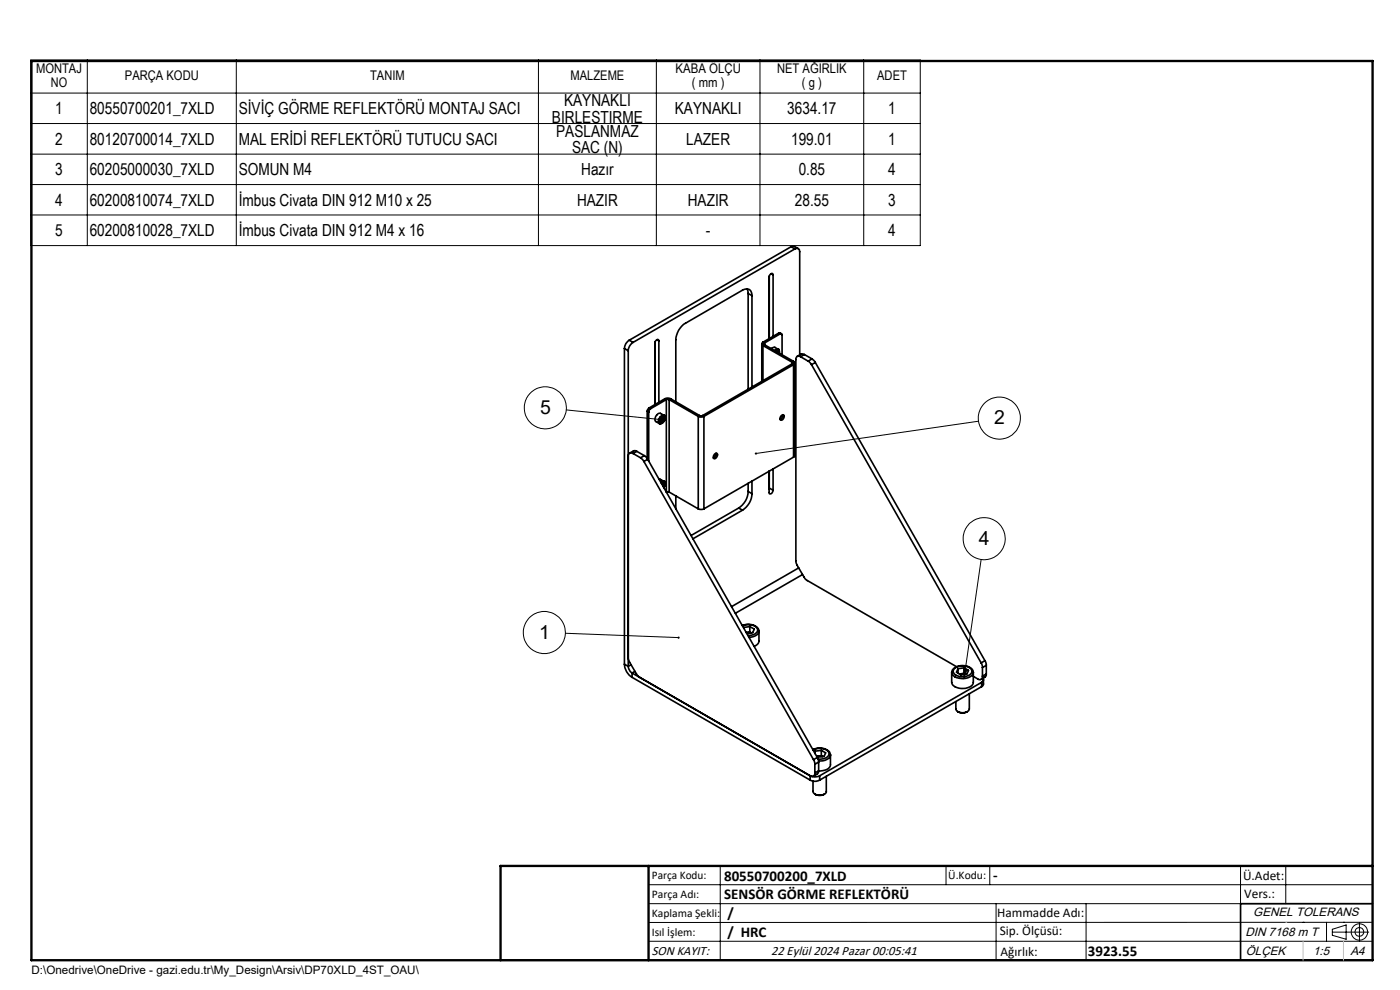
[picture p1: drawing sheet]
<svg xmlns="http://www.w3.org/2000/svg" width="297mm" height="210mm" viewBox="0 0 297 210" stroke-linecap="round" stroke-linejoin="round" font-family="sans-serif">
<g fill="none" stroke="#000" stroke-width=".35">
<path d="M163.2 58.6v13.2M163.6 58.1l.4 .2M164 58.3l-.1-.3-.3 .1-.3 .3-.1 .4v13.1M164 58.3v13.1M167.8 52.3l.6-.1 .9 .5M167.8 52.3l.8 .5M167.8 52.3l-34.3 19.9M168.6 52.8a.63 .63 0 0 1 .8-.1 .63 .63 0 0 1 .3 .7v21.9M168.6 52.8l-34.3 19.8M132.5 73.9l.8 .5M132.5 73.9v67M133.3 74.4v66.9"/>
<path d="M133.5 72.2a2.07 2.07 0 0 0-1 1.7M133.5 72.2l.8 .4M134.3 72.6a2.19 2.19 0 0 0-1 1.8M139 72.6v13.2M139.3 72.1l.5 .2M139.8 72.3l-.2-.3-.3 .1-.3 .3-.1 .4v13M139.8 72.3v13M158.5 61.3l.2 1M158.7 62.3l.8 .4M158.7 62.3v20.2M159.5 62.7a1.22 1.22 0 0 0-.6-1.3 1.22 1.22 0 0 0-1.4 .2l-12.1 7a4.4 4.4 0 0 0-2 3.5v13.1M159.5 62.7v19.4"/>
<path d="M161.6 72.9v8M161.9 72.6a.38 .38 0 0 0-.3 .3 .38 .38 0 0 0 .3 .4M161.9 73.3l6.1 3.5M161.9 72.6l.3 .2M161.9 73.3v7.4M162.2 72.8l-.2 .1 .2 .2M162.2 73.1l6.1 3.6M162.2 73.1l-.3 .2M162.2 72.8v.3M163.6 73.9l.7-.2 .8 .4M164.5 74.5a.45 .45 0 0 1 .6-.2 .45 .45 0 0 1 .2 .6M164.8 74.6l.2 .1"/>
<path d="M165.1 74.1l.2 .2v.6M165.1 74.1h.1M165.1 74.1h-.3l-.4 .3M165.2 70.7l.6 .1M165.2 70.7l-3.3 1.9M165.2 70.7l.3 .1M165.5 70.8a.26 .26 0 0 1 .3 0 .26 .26 0 0 1 .1 .3v4.2M165.5 70.8l-3.3 2M168 76.8v.4M168 77.2l-19 11M168 77.2l.3 .2M168.3 76.7a.38 .38 0 0 1 .3 .3 .38 .38 0 0 1-.3 .4"/>
<path d="M168.3 77.4l-19 10.9M168.3 77.4v19.6M168.3 76.7l-.3 .1M168.6 77v19.6l-.3 .4M169.8 75.7a.6 .6 0 0 0-.7-.1 .6 .6 0 0 0-.3 .7v42.9l.3 .7 1.6 2.8 .5 .4 31.7 18.3M169.8 75.7l1.6 .9M170.6 75.2l-.7-.1-.8 .5M170.6 75.2l-.8 .5M170.6 75.2l1.7 .9M171.4 76.6l.8 .8M172.2 77.4l35.9 63.2M172.3 76.1l.7 .8"/>
<path d="M172.3 76.1l-.9 .5M173 76.9l-.8 .5M173 76.9l36 63.3M134.3 96.2a.62 .62 0 0 0-.7-.1 .62 .62 0 0 0-.3 .7M134.3 96.2l1.6 .9M135.1 95.7l-.6-.1-.9 .5M135.1 95.7l-.8 .5M135.1 95.7l1.6 1M135.9 97.1l.7 .8M136.6 97.9l36 63.2M136.7 96.7l.7 .7M136.7 96.7l-.8 .4"/>
<path d="M137.3 87.2l.3 .2M137.3 87.2v10.1M137.4 97.4l-.8 .5M137.4 97.4l36 63.3M137.6 87.4v10.4M137.7 86.5l-.4 .7M137.7 86.5l.3 .2M138 86.7l-.3 .3-.1 .4M139.9 89.8h.1M140.1 89.3l.3 .2M140.2 89.1h.1M140.2 88.5a.49 .49 0 0 1 .4-.3 .49 .49 0 0 1 .5 .3 .97 .97 0 0 1-1.2 1.2v-.7z"/>
<path d="M140.3 88.8l-.1 .3M140.3 88.9l.4 .2M140.3 88.8v.1M140.3 88.9l-.1 .2M140.7 89.1l.1-.4-.3-.1-.3 .3-.1 .5 .3 .1M140.7 89.1l-.3 .4M140.9 88.1a1.11 1.11 0 0 1 0 1.2 1.11 1.11 0 0 1-1 .5M140.9 88.1h.1M140.9 88.1l-.8-.4a1.16 1.16 0 0 0-1 1.7l.8 .4M140.9 88.1a1.16 1.16 0 0 0-1 1.7M141 84.6l.5-.2 .8 .2M141 84.6l.4 .2"/>
<path d="M141 84.6l-3.3 1.9M141.4 84.8h.6M141.4 84.8l-3.4 1.9M141.4 84.8v19.5M142 84.8l6.1 3.5M142 84.8v19.6M142.3 84.6l6.1 3.6M142.3 84.6l-.3 .2M148.1 88.3l.5 .2 .7-.2M148.1 88.3v19.6M148.4 88.2h.6M148.4 88.2l-.3 .1"/>
<path d="M149 88.2l.3 .1M149.3 88.3v19.6M151.6 96.3l.3-.2a.66 .66 0 0 1 .2 .8 .66 .66 0 0 1-.7 .4l-.1-.5zM151.9 96.2l-.1 .5-.5 .4M163.2 99.9l.1 4.9 .5-.2 .2-.6M163.2 99.9v3.6M164 99.4v4.6M165.7 88.2l.4-.2a.6 .6 0 0 1 .1 .7 .6 .6 0 0 1-.7 .3v-.4zM166.1 88l-.2 .6-.4 .4M168.3 97l-19 10.9M139.8 101.7l1.1 .4M140.3 102.4l.5-.2a.81 .81 0 0 1 0 1.2"/>
<path d="M140.4 102.7h.4l-.1 .4M140.6 103l.1 .1M140.7 103.1v.1M140.9 102.1a1.04 1.04 0 0 1-.1 1.3M140.9 102.1h.1M140.9 102.1h-.4l-.3 .2M141.4 104.4h.6M142 104.4l6.1 3.5M143.4 105.2v2.7M148.1 107.9l.6 .2 .6-.2M156.7 107.8l.8 .4M156.7 107.8l-10.1 5.8"/>
<path d="M157.5 108.2l-10.5 6.1M158.7 104.2a4.3 4.3 0 0 1-2 3.6M158.7 104.2l.8 .5M158.7 102.5v1.7M159.5 104.7a4.3 4.3 0 0 1-2 3.5M159.5 102.1v2.6M163.2 103.5v.2M163.2 103.5l.8 .5M133.3 139.5l.3 1 1.5 2.7 .6 .5M157.5 132.7a2.73 2.73 0 0 1 3.5 .9 1.38 1.38 0 0 1-1.6 1.5l-.5 .1M157.5 132.7a2.53 2.53 0 0 1 3.2 .8 1.64 1.64 0 0 1-2 1.3M158.3 134.2h.1"/>
<path d="M158.4 134.2l.9 .1M159.1 132.9l.9 .5-.3 .8-1.3 .2M159.1 132.9l-1.3 .3M159.1 134.1l.2 .1M159.1 132.9v1.2M159.1 134.1l-.7 .1M161 133.9v2.1a1.22 1.22 0 0 1-1 1.1M169.4 120.5l-14.2 8.2M170.3 121.9l-14.3 8.2M132.5 140.9a3.4 3.4 0 0 0 1.6 2.8M132.5 140.9l.8 .4M133.3 141.3a2 2 0 0 0 .8 1.5"/>
<path d="M133.9 141l-.6 .3M134.1 142.8l37.8 21.8M134.1 142.8v.9M134.1 143.7l37.8 21.8M134.7 142.4l-.6 .4M172.4 159a3.1 3.1 0 0 1 3.6 .6 1.14 1.14 0 0 1-1 1.7l-1.3 .1M172.5 159.1a2.87 2.87 0 0 1 3.3 .4 .97 .97 0 0 1-.9 1.4l-1.3 .1M172.9 159.3l-.1 .4M172.9 159.3v.6M174.2 159.2l1 .5-.4 .7-1.3 .2-.2-.1M174.2 159.2l-1.3 .1M174.2 159.2v1.1"/>
<path d="M201.9 142.6v2.1a2.1 2.1 0 0 0 2.5 1.3l.9-.1a1.38 1.38 0 0 0 1.2-1.2v-2.1M202.2 141.9a2.87 2.87 0 0 1 4.2 .4l.1 .3a2.31 2.31 0 0 1-3.1 1.3 1.27 1.27 0 0 1-1.4-1.8zM202.5 141.8a2.8 2.8 0 0 1 3.6 .2 .97 .97 0 0 1-.9 1.4 2.36 2.36 0 0 1-3-.9zM202.8 148.8v1.6l.4 .5M203.2 150.9a1.78 1.78 0 0 0 2 0M203.2 141.8v1M203.9 142.9l-.3 .1M203.9 142.9l.9 .1M204.5 141.7l1 .5-.4 .7-1.3 .2-.9-.5 .3-.8M204.5 141.7l-1.3 .1M204.5 142.8l.3 .2M204.5 141.7v1.1"/>
<path d="M204.5 142.8l-.6 .1M205.6 147.2v3.2a1.69 1.69 0 0 1-2.4 .5M208.1 140.6l.3 1M208.2 144.7l-34.3 19.9M208.2 144.7v1M208.2 145.7l-34.3 19.8M208.4 143.4a.6 .6 0 0 1-.3 .7 .6 .6 0 0 1-.7-.1l-.9-.5M208.4 141.6v1.8M208.6 143.9v.4l-.4 .4M208.6 144.1v1.1l-.4 .5M209 140.2l.2 .9M209 140.2l-.9 .4"/>
<path d="M209.2 143l-.1 .5-1 .6M209.2 141.1l-.8 .5M209.2 143l-.8 .4M209.2 141.1v1.9M171.9 164.6a2.17 2.17 0 0 0 2 0M171.9 165.5a2.17 2.17 0 0 0 2 0M171.9 164.6v.9M172.5 165.7v2.2l.4 .5M172.6 161.1l.3 1M172.9 168.4a1.97 1.97 0 0 0 2 0M172.9 164a.6 .6 0 0 1-.3 .6 .6 .6 0 0 1-.7 0M172.9 162.1v1.9"/>
<path d="M173.4 160.7l.3 .9M173.4 160.7l-.8 .4M173.6 160.4l-.3 .1M173.6 160.4l.8 .1M173.7 163.5l-.2 .6-.9 .5M173.7 161.6l-.8 .5M173.7 163.5l-.8 .5M173.7 161.6v1.9M173.9 164.6v.9M174.2 160.3l.3 .2M174.2 160.3l-.6 .1M175.3 164.7v3.2a1.63 1.63 0 0 1-2.4 .5"/>
<path d="M176.2 160.1v2.1a2.13 2.13 0 0 1-2.5 1.3M291.2 191.7h-28v12M106.2 203.7h185"/>
</g>
<g fill="none" stroke="#000" stroke-width=".21">
<path d="M6.5 12.7h188.7v39.4h-188.7zM6.5 19.7h188.7M18.5 12.7v39.4M50.1 12.7v39.4M114.2 12.7v39.4M139.2 12.7v39.4M161.2 12.7v39.4M183.2 12.7v39.4M6.5 26.2h188.7M6.5 32.7h188.7M6.5 39.1h188.7M6.5 45.6h188.7"/>
<path d="M120.1 87l19.7 2M207.6 89.4l-47.2 6.8M208.1 118.7l-3.6 25.2M119.9 134.3l24.1 .9M204.4 141.9l.7 .1-.6 1.9zM137.6 187.7h153.6M137.6 191.7h153.6M137.6 199.7h153.6M152.8 183.7v20M200.7 183.7v4M210 183.7v4M211.3 191.7v12"/>
<path d="M230.4 191.7v12M263.2 183.7v20M272.8 183.7v8M276.4 195.6h.1M281.4 195.6v4.1M282.6 197.7h7.8M282.6 197.1l3-.9v3l-3-.8zM285 195.6h.1M288.4 195.8v3.8M291.2 195.6l-153.6 .1"/>
<circle cx="115.7" cy="86.5" r="4.5"/>
<circle cx="212" cy="88.7" r="4.5"/>
<circle cx="208.8" cy="114.3" r="4.5"/>
<circle cx="115.5" cy="134.2" r="4.5"/>
<circle cx="288.4" cy="197.7" r="1.74"/>
<circle cx="288.4" cy="197.7" r=".93"/>
</g>
<path d="M6.7 12.9h284.5v190.8h-284.5zM137.6 183.7v20M291.2 183.7h-185v20" fill="none" stroke="#000" stroke-width=".5"/>
<path d="M272.8 195.6h.1M276.4 199.7v4M285 199.7v4" fill="none" stroke="#c0c0c0" stroke-width=".21"/>
<path d="M143.8 135.1l-.1 .1a.23 .23 0 0 0 .2 .3 .23 .23 0 0 0 .3-.3h-.2h.2l-.2-.2zM204.4 141.9l.7 .1-.6 1.9zM160.2 96.1l-.1 .1h.3h-.3a.23 .23 0 0 0 .3 .2 .23 .23 0 0 0 .1-.3 .23 .23 0 0 0-.3 0zM139.7 88.8a.25 .25 0 0 0-.1 .4 .25 .25 0 0 0 .4-.2h-.2h.2z" fill="#000"/>
<g font-size="4.1">
<text x="114.6" y="87.8">5</text>
<text x="210.9" y="90">2</text>
<text x="207.7" y="115.6">4</text>
<text x="114.3" y="135.5">1</text>
</g>
<g font-size="3.5">
<text x="119.7" y="22.5">KAYNAKLI</text>
<text x="11.7" y="24.3">1</text>
<text x="19" y="24.3">80550700201_7XLD</text>
<text x="50.6" y="24.3">SİVİÇ GÖRME REFLEKTÖRÜ MONTAJ SACI</text>
<text x="117.1" y="26">BIRLESTIRME</text>
<text x="118" y="29">PASLANMAZ</text>
<text x="143.2" y="24.3">KAYNAKLI</text>
<text x="167" y="24.3">3634.17</text>
<text x="188.4" y="24.3">1</text>
<text x="11.7" y="30.7">2</text>
<text x="19" y="30.7">80120700014_7XLD</text>
<text x="50.6" y="30.7">MAL ERİDİ REFLEKTÖRÜ TUTUCU SACI</text>
<text x="121.4" y="32.5">SAC (N)</text>
<text x="145.6" y="30.7">LAZER</text>
<text x="167.8" y="30.7">199.01</text>
<text x="188.4" y="30.7">1</text>
<text x="11.7" y="37.2">3</text>
<text x="19" y="37.2">60205000030_7XLD</text>
<text x="50.6" y="37.2">SOMUN M4</text>
<text x="123.3" y="37.2">Hazır</text>
<text x="169.4" y="37.2">0.85</text>
<text x="188.4" y="37.2">4</text>
<text x="11.7" y="43.7">4</text>
<text x="19" y="43.7">60200810074_7XLD</text>
<text x="50.6" y="43.7">İmbus Civata DIN 912 M10 x 25</text>
<text x="122.4" y="43.7">HAZIR</text>
<text x="145.9" y="43.7">HAZIR</text>
<text x="168.6" y="43.7">28.55</text>
<text x="188.4" y="43.7">3</text>
<text x="11.7" y="50.1">5</text>
<text x="19" y="50.1">60200810028_7XLD</text>
<text x="50.6" y="50.1">İmbus Civata DIN 912 M4 x 16</text>
<text x="149.8" y="50.1">-</text>
<text x="188.4" y="50.1">4</text>
</g>
<g font-size="3.2">
<text x="153.6" y="186.8">80550700200_7XLD</text>
<text x="153.6" y="190.8">SENSÖR GÖRME REFLEKTÖRÜ</text>
<text x="210.7" y="186.6">-</text>
<text x="154.3" y="194.8">/</text>
<text x="154.3" y="198.8">/ HRC</text>
<text x="230.8" y="202.8">3923.55</text>
</g>
<g font-size="2.8">
<text x="7.6" y="15.6">MONTAJ</text>
<text x="26.5" y="17">PARÇA KODU</text>
<text x="78.5" y="17">TANIM</text>
<text x="121" y="17">MALZEME</text>
<text x="143.3" y="15.6">KABA ÖLÇÜ</text>
<text x="164.9" y="15.6">NET AĞIRLIK</text>
<text x="186.1" y="17">ADET</text>
<text x="10.8" y="18.4">NO</text>
<text x="146.8" y="18.4">( mm )</text>
<text x="170.1" y="18.4">( g )</text>
<text x="263.7" y="186.7">Ü.Adet:</text>
<text x="263.9" y="190.5">Vers.:</text>
<text x="211.5" y="194.5">Hammadde Adı:</text>
<text x="138.3" y="202.6">SON KAYIT:</text>
<text x="163.6" y="202.6">22 Eylül 2024 Pazar 00:05:41</text>
<text x="212.1" y="198.4">Sip. Ölçüsü:</text>
<text x="212.2" y="202.7">Ağırlık:</text>
</g>
<g font-size="2.6">
<text x="265.9" y="194.4">GENEL TOLERANS</text>
<text x="264.2" y="198.5">DIN 7168 m T</text>
<text x="264.3" y="202.6">ÖLÇEK</text>
<text x="278.5" y="202.6">1:5</text>
<text x="286.5" y="202.6">A4</text>
</g>
<g font-size="2.5">
<text x="138.3" y="186.4">Parça Kodu:</text>
<text x="138.3" y="190.5">Parça Adı:</text>
<text x="201.2" y="186.5">Ü.Kodu:</text>
<text x="138.3" y="194.5">Kaplama Şekli:</text>
<text x="138.3" y="198.6">Isıl İşlem:</text>
<text x="6.7" y="206.7">D:\Onedrive\OneDrive - gazi.edu.tr\My_Design\Arsiv\DP70XLD_4ST_OAU\</text>
</g>
</svg>
